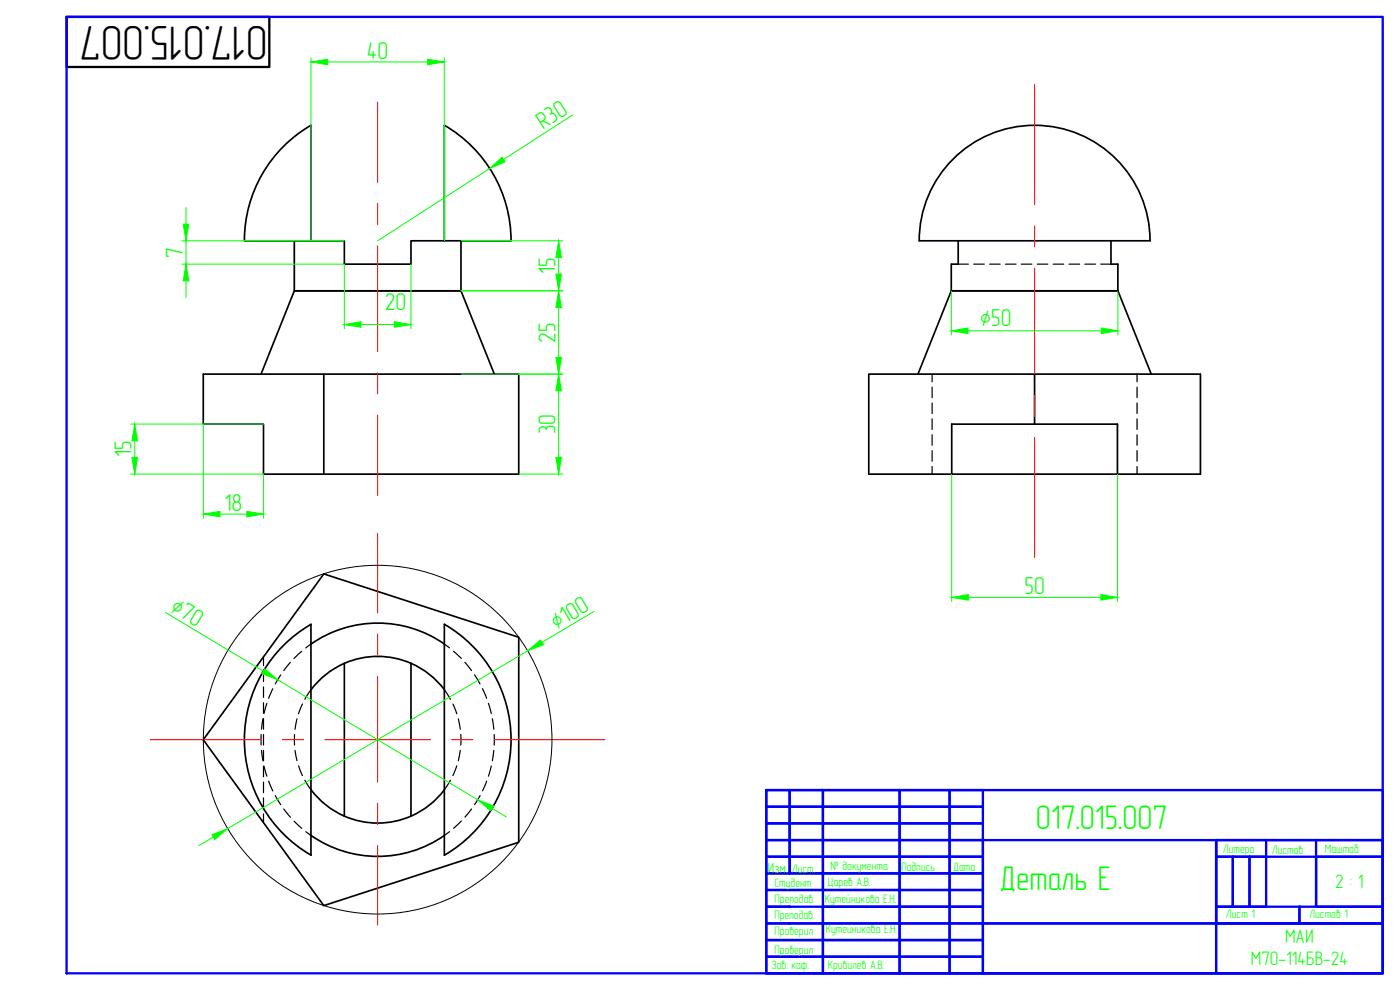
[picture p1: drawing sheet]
<svg xmlns="http://www.w3.org/2000/svg" width="420mm" height="297mm" viewBox="0 0 420 297" stroke-linecap="round" stroke-linejoin="round" font-family="sans-serif">
<g fill="none" stroke="#000" stroke-width=".51">
<path d="M133.4 37.6a39.8 39.8 0 0 1 19.9 34.6h-20v-34.6M286 47.7a34.6 34.6 0 0 1 37.8-7.5 34.6 34.6 0 0 1 21.3 32h-69.2a34.5 34.5 0 0 1 10.1-24.5zM73.3 72.2a40 40 0 0 1 20-34.6v34.6h-20M88.3 72.2v15.1h50v-15.1M93.3 72.2h10v7.1h20v-7.1h10M287.6 72.2v7.1h-2.1v8h50v-8h-2.1v-7.1M78.3 112.3l10-25h50l10.1 25M97.2 112.3h-36.2v15h18.1v15h76.6v-30h-58.5v30M275.5 112.3l10-25h50l10 25M310.5 112.3h49.8v30h-24.9M285.6 127.3h49.8v15h-49.8zM310.5 127.3v-15h-49.8v30h24.9"/>
<path d="M97.2 172.2l58.5 19v61.5l-58.5 19-36.2-49.7zM85 193.7l3.1-2.8 5.2-3.6v69.3a40 40 0 0 1-8.3-62.9zM93.4 193.2a35 35 0 0 1 40 0M103.3 199v45.9M123.3 199v45.9M123.4 199a25 25 0 0 1 10 7.9M123.4 199a25 25 0 0 0-30 7.9M133.3 187.3v69.3M133.4 187.3a40 40 0 0 1 0 69.3M93.4 237a25 25 0 0 0 30 7.9M133.4 237a25 25 0 0 1-10 7.9M93.4 250.7a35 35 0 0 0 40 0"/>
</g>
<g fill="none" stroke="#000" stroke-width=".36">
<path d="M287.6 79.3h3M292.2 79.3h3.2M297 79.3h3.2M301.8 79.3h3.1M306.5 79.3h3.2M311.3 79.3h3.2M316.1 79.3h3.1M320.8 79.3h3.2M325.6 79.3h3.2M330.3 79.3h3.1M279.7 112.3v2.3M279.7 116.1v3.2"/>
<path d="M341.2 112.3v2.3M341.2 116.1v3.2M279.7 120.9v3.2M279.7 125.7v3.1M279.7 130.4v3.2M279.7 135.2v3.2M279.7 140v2.3M341.2 120.9v3.2M341.2 125.7v3.1M341.2 130.4v3.2M341.2 135.2v3.2M341.2 140v2.3"/>
<path d="M79.1 197.1v2.6M87.1 198.7l-1.9 2.5M90.6 195.4l-2.4 2.2M93.3 193.2l-1.5 1.2M133.3 193.2l1.6 1.2M136.1 195.4l2.4 2.2M139.5 198.7l2 2.5M78.9 215.7l-.4 3.1M79.1 201.3v3.2M79.1 206.1v3.2M79.1 210.8v3.2M79.1 215.6v3.2"/>
<path d="M80.1 211l-.9 3.1M81.9 206.6l-1.3 2.9M84.2 202.5l-1.6 2.7M89.1 215.7l-.6 3.1M90.8 211.2l-1.2 3M93.3 207l-1.8 2.8M133.3 207l1.9 2.8M135.9 211.2l1.2 3M137.5 215.7l.6 3.1M142.4 202.5l1.7 2.7M144.8 206.6l1.2 2.9M146.6 211l.8 3.1"/>
<path d="M147.8 215.7l.4 3.1M78.4 220.4v3.1M78.5 225.1l.4 3.2M79.1 220.4v3.1M79.1 225.1v3.2M79.1 229.9v3.2M79.1 234.7v3.1M79.1 239.4v3.2M79.2 229.8l.9 3.1M80.6 234.4l1.3 2.9M82.6 238.7l1.6 2.7M88.4 220.4v3.1"/>
<path d="M88.5 225.1l.6 3.1M89.6 229.8l1.2 2.9M91.5 234.1l1.8 2.9M135.2 234.1l-1.9 2.9M137.1 229.8l-1.2 2.9M138.1 225.1l-.6 3.1M138.3 220.4v3.1M144.1 238.7l-1.7 2.7M146 234.4l-1.2 2.9M147.4 229.8l-.8 3.1M148.2 225.1l-.4 3.2M148.3 220.4v3.1"/>
<path d="M79.1 244.2v2.6M85.2 242.7l2 2.5M88.2 246.4l2.4 2.1M91.8 249.5l1.5 1.2M134.9 249.5l-1.6 1.2M138.5 246.3l-2.4 2.2M141.5 242.7l-2 2.5"/>
</g>
<path d="M20 5.1h60.8v15h-60.8z" fill="none" stroke="#000" stroke-width=".7"/>
<g fill="none" stroke="#f00" stroke-width=".3">
<path d="M113.3 30.6v24.1M310.5 25.4v36M113.3 61.1v6.3M113.3 73.8v31.7M310.5 67.8v6.3M310.5 80.5v31.7M113.3 111.9v6.3M310.5 118.6v6.3M113.3 124.6v24M310.5 131.3v35.9M113.3 160.1v23.8M113.3 190.3v6.3"/>
<path d="M113.3 203v31.7M45.1 221.9h33.3M84.8 221.9h6.3M97.5 221.9h31.7M135.6 221.9h6.3M148.3 221.9h33.3M113.3 241.1v6.3M113.3 253.8v23.8"/>
</g>
<!-- layer: AM_5 -->
<g fill="none" stroke="#0f0" stroke-width=".3">
<path d="M93.3 17.3v54.9M98.3 18.6h30M133.3 17.3v54.9M171.9 34.5l-20.7 13.3M146.9 50.6l-33.6 21.6M54.6 72.2h48.7M54.6 79.3h48.7v19.3M55.8 62.3v5M55.8 72.2v7.1M123.3 79.3v19.3M138.3 72.2h30.6M167.7 77.2v5"/>
<path d="M55.8 84.3v4.9M108.3 97.4h10M138.3 87.3h30.6M167.7 92.3v14.9M285.5 87.3v13.2M290.5 99.3h40M335.5 87.3v13.2M138.3 112.3h30.6M167.7 117.2v20.1M39.2 127.2h39.9M40.4 132.3v5M61 127.2v28.3"/>
<path d="M39.2 142.2h39.9v13.3M66 154.2h8.1M155.7 142.2h13.2M285.6 142.2v38.3M335.4 142.2v38.3M290.6 179.2h39.8M49.7 183.8l29.3 17.6M158.3 195.3l-90 53.3M178.3 183.5l-15.7 9.2M83.3 203.9l60 36.1M64 251.2l-4.3 2.5M147.6 242.5l4.3 2.6"/>
</g>
<g fill="#0f0" stroke="#0f0" stroke-width=".3">
<path d="M285.6 179.2l5-.8v1.7z"/>
<path d="M330.4 178.4l5 .8-5 .9z"/>
<path d="M167.7 112.3l.8 4.9h-1.7z"/>
<path d="M166.8 137.3h1.7l-.8 4.9z"/>
<path d="M167.7 87.3l.8 5h-1.7z"/>
<path d="M166.8 107.2h1.7l-.8 5.1z"/>
<path d="M167.7 72.2l.8 5h-1.7z"/>
<path d="M166.8 82.2h1.7l-.8 5.1z"/>
<path d="M146.9 50.6l3.8-3.5 .9 1.5z"/>
<path d="M128.3 17.8l5 .8-5 .8z"/>
<path d="M93.3 18.6l5-.8v1.6z"/>
<path d="M103.3 97.4l5-.9v1.7z"/>
<path d="M118.3 96.5l5 .9-5 .8z"/>
<path d="M74.1 153.4l5 .8-5 .9z"/>
<path d="M61 154.2l5-.8v1.7z"/>
<path d="M40.4 127.2l.9 5.1h-1.7z"/>
<path d="M39.6 137.3h1.7l-.9 4.9z"/>
<path d="M55.8 79.3l.9 5h-1.7z"/>
<path d="M55 67.3h1.7l-.9 4.9z"/>
<path d="M285.5 99.3l5-.9v1.7z"/>
<path d="M330.5 98.4l5 .9-5 .8z"/>
<path d="M63.6 250.5l4.7-1.9-3.8 3.3z"/>
<path d="M158.3 195.3l3.9-3.3 .9 1.4z"/>
<path d="M143.3 240l4.8 1.8-.9 1.4z"/>
<path d="M79.5 200.7l3.8 3.2-4.7-1.8z"/>
</g>
<!-- layer: 0 -->
<circle cx="113.3" cy="221.9" r="52.3" fill="none" stroke="#000" stroke-width=".3"/>
<g fill="none" stroke="#00f" stroke-width=".7">
<path d="M20 5.1h395v286.9h-395zM230 237.1h185v54.9h-185zM230 237.1h7v4.9h-7zM237 237.1h10v4.9h-10zM247 237.1h23v4.9h-23zM270 237.1h15v4.9h-15zM285 237.1h10v4.9h-10zM230 242h7v5h-7zM230 247h7v5.1h-7zM230 252.1h7v5h-7zM230 257.1h7v5h-7zM237 242h10v5h-10z"/>
<path d="M237 247h10v5.1h-10zM237 252.1h10v5h-10zM237 257.1h10v5h-10zM247 242h23v5h-23zM247 247h23v5.1h-23zM247 252.1h23v5h-23zM247 257.1h23v5h-23zM270 242h15v5h-15zM270 247h15v5.1h-15zM270 252.1h15v5h-15zM270 257.1h15v5h-15zM285 242h10v5h-10z"/>
<path d="M285 247h10v5.1h-10zM285 252.1h10v5h-10zM285 257.1h10v5h-10zM295 252.1h70v39.9h50v-14.9h-120zM365 252.1h50v25h-50zM365 252.1h50v5h-50zM365 257.1h5v14.9h-5zM370 257.1h5v14.9h-5zM375 257.1h5v14.9h-5zM380 252.1v5M395 257.1h20v14.9h-20zM395 252.1v19.9"/>
<path d="M230 262.1h17v4.9h-17zM230 272h17v5.1h-17zM230 277.1h17v5h-17zM247 262.1h23v4.9h-23zM247 267h-17v5h7M247 267h23v5h-23zM247 272h23v5.1h-23zM247 277.1h23v5h-23zM270 262.1h15v4.9h-15zM270 267h15v5h-15zM270 272h15v5.1h-15zM270 277.1h15v5h-15z"/>
<path d="M285 262.1h10v4.9h-10zM285 267h10v5h-10zM285 272h10v5.1h-10zM285 277.1h10v5h-10zM295 277.1h70v14.9h-70zM365 272h25v5.1h-25zM390 272h25v5.1h-25zM230 282.1h17v4.9h-17zM230 287h17v5h-17zM247 282.1h23v4.9h-23zM247 287h23v5h-23zM270 282.1h15v4.9h-15z"/>
<path d="M270 287h15v5h-15zM285 282.1h10v4.9h-10zM285 287h10v5h-10z"/>
</g>
<text font-size="14.6" x="80.3" y="7.9" transform="rotate(-180 80.3 7.9)">017.015.007</text>
<g font-size="10.2" fill="#0f0">
<text x="310.8" y="248.8">017.015.007</text>
<text x="300" y="267">Деталь Е</text>
</g>
<g font-size="7.3" fill="#0f0">
<text x="110.1" y="17.6">40</text>
<text x="163" y="39" transform="rotate(-33 163 39)">R30</text>
<text x="54.8" y="77.4" transform="rotate(-90 54.8 77.4)">7</text>
<text x="166.7" y="82.3" transform="rotate(-90 166.7 82.3)">15</text>
<text x="115.5" y="93.1">20</text>
<text x="294.2" y="97.9">∅50</text>
<text x="166.7" y="102.8" transform="rotate(-90 166.7 102.8)">25</text>
<text x="166.7" y="130.3" transform="rotate(-90 166.7 130.3)">30</text>
<text x="39.4" y="137.3" transform="rotate(-90 39.4 137.3)">15</text>
<text x="67.4" y="153.3">18</text>
<text x="307.5" y="178.2">50</text>
<text x="50.8" y="183.3" transform="rotate(31 50.8 183.3)">∅70</text>
<text x="167" y="189" transform="rotate(-31 167 189)">∅100</text>
</g>
<g font-size="5.9" fill="#0f0">
<text x="400.7" y="266.6">2 : 1</text>
<text x="385.7" y="283">МАИ</text>
<text x="375.4" y="289.7">М7О-114БВ-24</text>
</g>
<text font-size="4.4" fill="#0f0" x="230.4" y="261.8">Изм.</text>
<g font-size="3.7" fill="#0f0">
<text x="367" y="255.9">Литера</text>
<text x="381.7" y="256.2">Листов</text>
<text x="397.6" y="255.8">Маштаб</text>
<text x="237.6" y="261.8">Лист.</text>
<text x="249.3" y="261.2">№ документа</text>
<text x="270.5" y="261.4">Подпись</text>
<text x="286.1" y="261.4">Дата</text>
<text x="232.5" y="266.2">Студент</text>
<text x="248.5" y="265.7">Царев А.В.</text>
<text x="232.4" y="275.7">Преподав.</text>
<text x="232.5" y="270.9">Преподав.</text>
<text x="247.5" y="270.9">Кутейникова Е.Н.</text>
<text x="367.9" y="275.5">Лист 1</text>
<text x="392.9" y="275.5">Листов 1</text>
<text x="232.5" y="280.4">Проверил</text>
<text x="247.8" y="280.1">Кутейникова Е.Н.</text>
<text x="232.5" y="286.1">Проверил</text>
<text x="231.5" y="290.7">Зав. каф.</text>
<text x="248.4" y="290.7">Кривилёв A.B.</text>
</g>
</svg>
